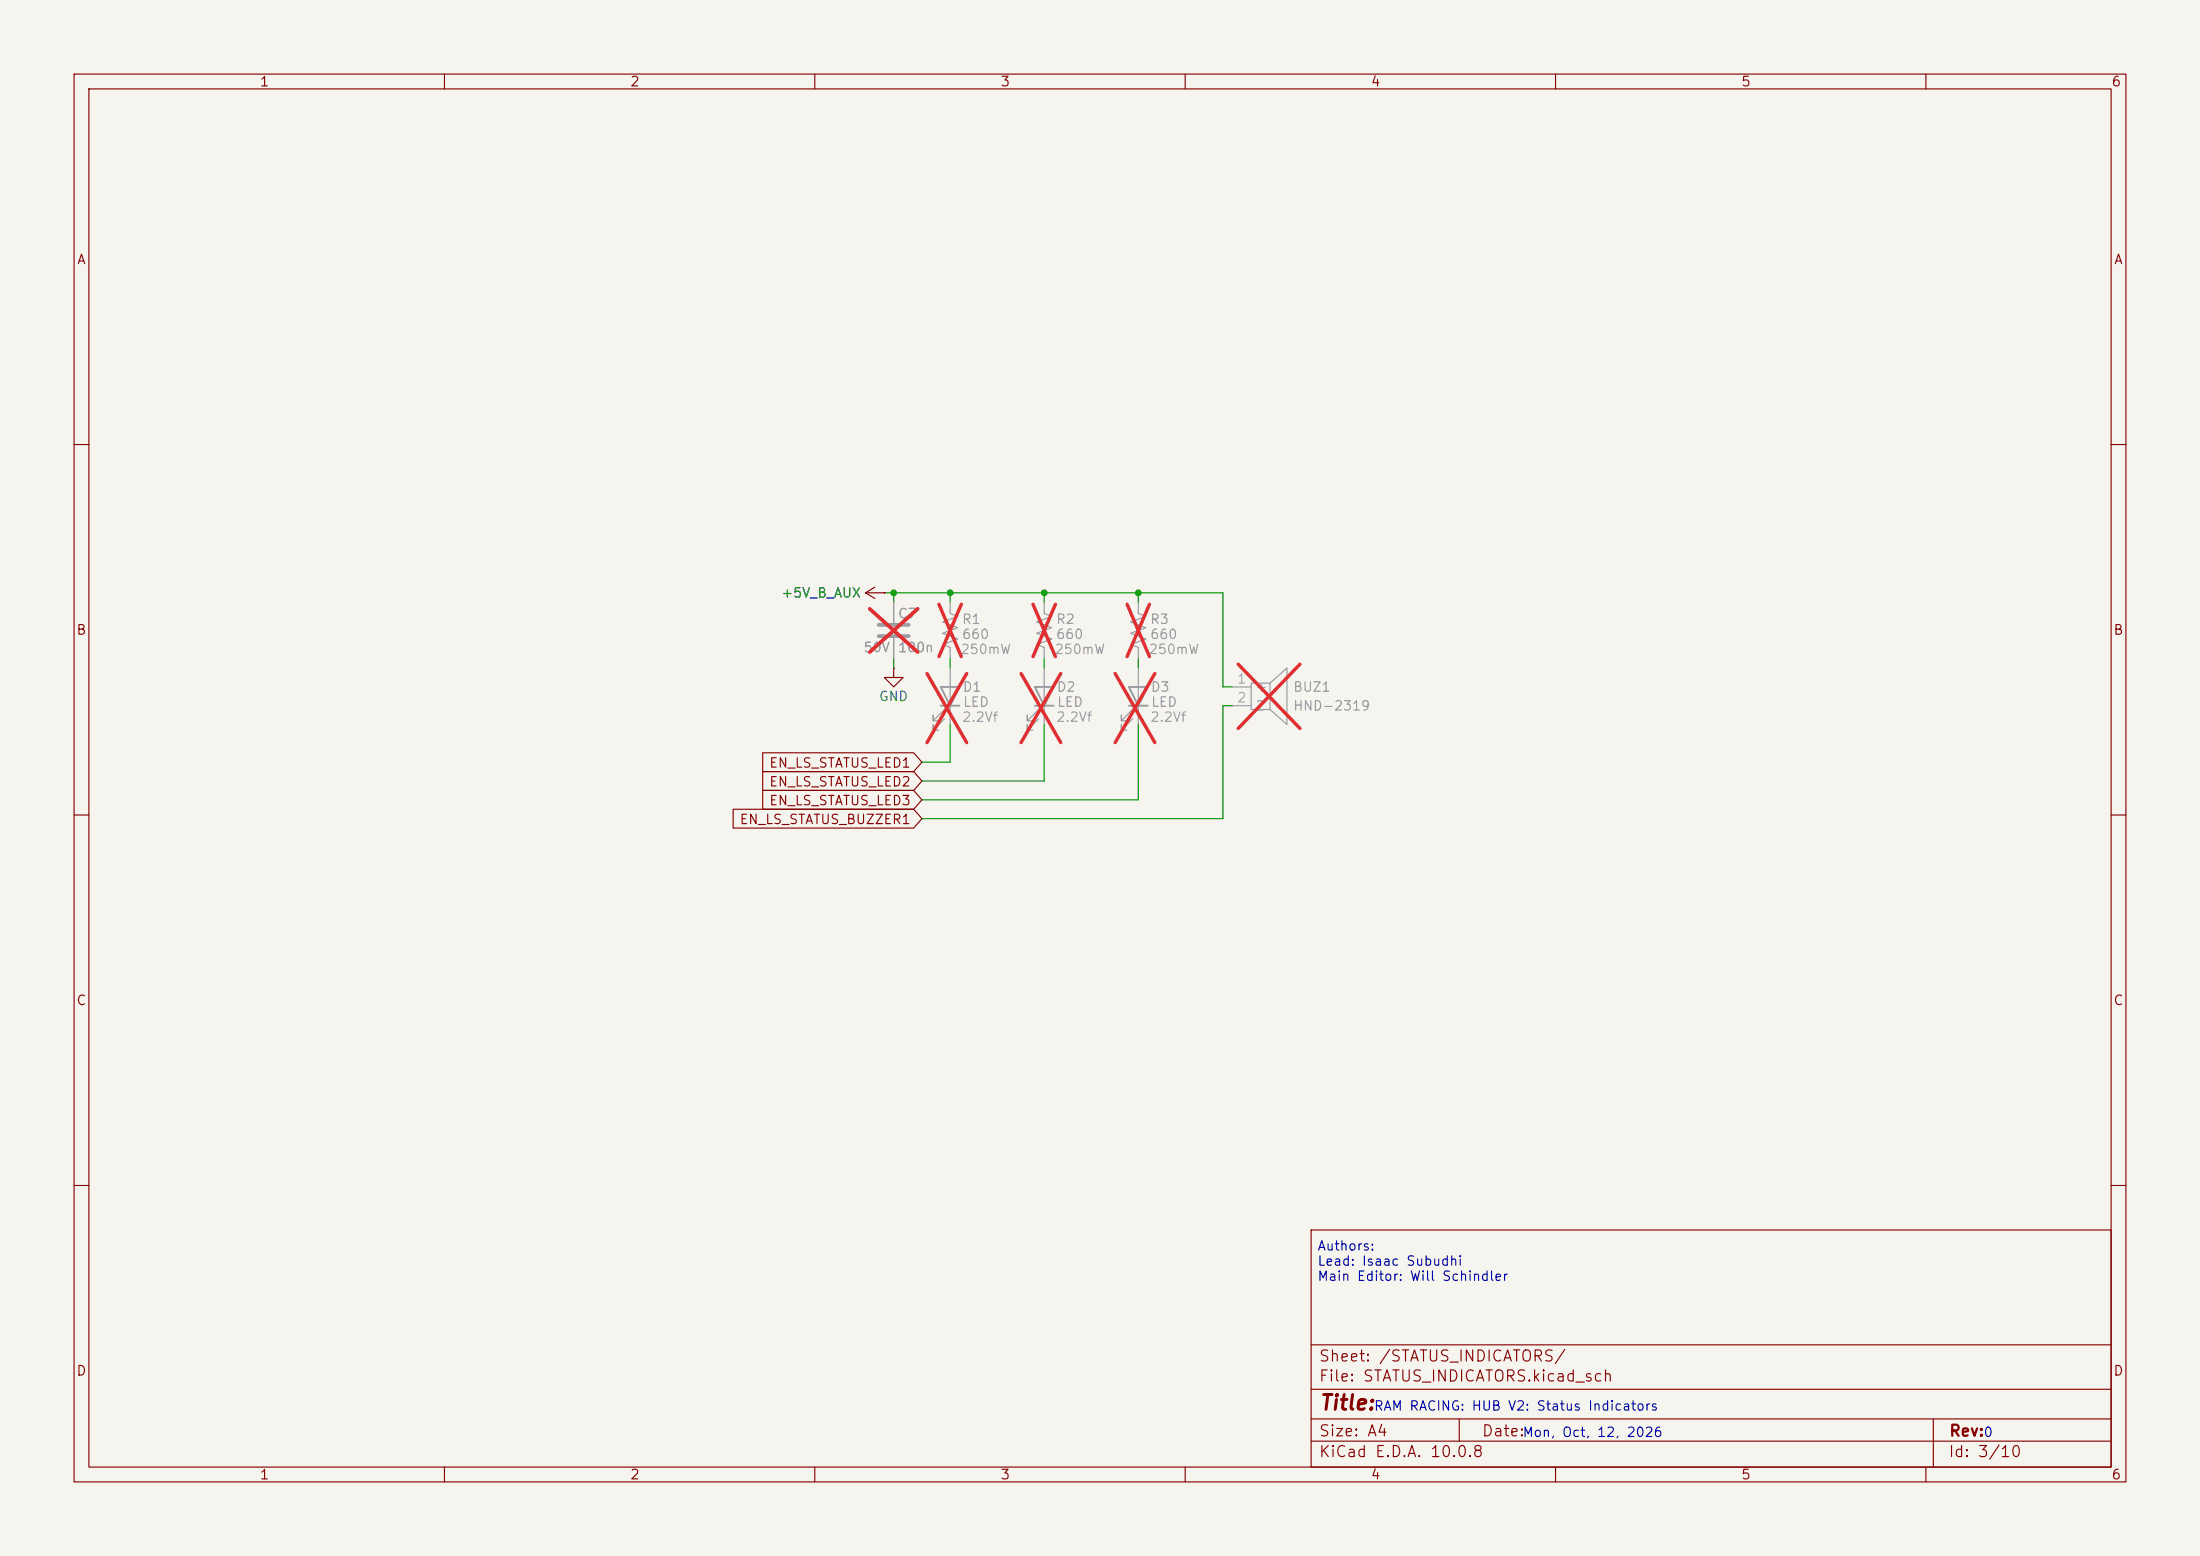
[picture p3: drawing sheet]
<svg xmlns="http://www.w3.org/2000/svg" width="297mm" height="210mm" viewBox="0 0 297 210" stroke-linecap="round" stroke-linejoin="round" font-family="sans-serif">
<path d="M0 0h297v210h-297z" fill="#f5f4ef" stroke="#f5f4ef" stroke-width=".14"/>
<g fill="none" stroke="#840000" stroke-width=".15">
<path d="M10 10h277v190h-277zM12 12h273v186h-273zM60 10v2M110 10v2M160 10v2M210 10v2M260 10v2M10 60h2M118.1 79.2l-1.3 .8M285 60h2M116.8 80l1.3 .8M116.8 80h2.6"/>
<path d="M119.4 80h.1M120.6 90.2v1.2h1.3l-1.3 1.3-1.2-1.3h1.2M120.6 90.2h.1M10 110h2M99 109.2h24.3l1.2 1.3-1.2 1.3h-24.3zM103 104.1h20.3l1.2 1.3-1.2 1.3h-20.3zM103 106.7h20.3l1.2 1.3-1.2 1.2h-20.3zM103 101.6h20.3l1.2 1.3-1.2 1.2h-20.3zM285 110h2M10 160h2M177 166h108v32h-108zM285 160h2"/>
<path d="M60 198v2M110 198v2M160 198v2M177 194.5h108M177 191.5h108M177 187.5h108M177 181.5h108M197 191.5v3M210 198v2M260 198v2M261 191.5v6.5"/>
</g>
<g fill="none" stroke="#9c9b98" stroke-width=".15">
<path d="M120.6 81.3v2.8M120.6 86.1v2.8M127.5 97l-1.5 1.6v-.8v.8h.7M127.5 95.8l-1.5 1.5v-.8v.8h.7M128.3 81.3v1.5l1 .4-2 .7 2 .8-2 .8 2 .7-2 .8 1 .4v1.5M128.3 90.2v7.6M140.2 97l-1.5 1.6v-.8v.8h.7M140.2 95.8l-1.5 1.5v-.8v.8h.7M141 81.3v1.5l1 .4-2 .7 2 .8-2 .8 2 .7-2 .8 1 .4v1.5M141 90.2v7.6M152.9 97l-1.5 1.6v-.8v.8h.7M152.9 95.8l-1.5 1.5v-.8v.8h.7"/>
<path d="M153.7 81.3v1.5l1 .4-2 .7 2 .8-2 .8 2 .7-2 .8 1 .4v1.5M153.7 90.2v7.6M166.4 92.7h2.5M166.4 95.3h2.5M171.4 92.2h-2.5v3.6h2.5M171.4 92.2v3.6M171.4 92.2l2.3-2v7.6l-2.3-2"/>
</g>
<g fill="none" stroke="#e12e31" stroke-width=".46">
<path d="M117.4 82.2l6.5 5.8M123.9 82.2l-6.5 5.8M125.1 90.9l5.4 9.3M126.8 81.6l3 7M129.8 81.6l-3 7M130.5 90.9l-5.4 9.3M137.8 90.9l5.4 9.3M139.5 81.6l3 7M142.5 81.6l-3 7M143.2 90.9l-5.4 9.3M150.5 90.9l5.4 9.3M152.2 81.6l3 7"/>
<path d="M155.2 81.6l-3 7M155.9 90.9l-5.4 9.3M167.2 89.6l8.3 8.7M175.5 89.6l-8.3 8.7"/>
</g>
<path d="M127 92.7h2.5l-1.2 2.6zM127 95.3h2.5M139.7 92.7h2.5l-1.2 2.6zM139.7 95.3h2.5M152.4 92.7h2.5l-1.2 2.6zM152.4 95.3h2.5" fill="none" stroke="#9c9b98" stroke-width=".25"/>
<path d="M118.6 84.3h4.1M118.6 85.9h4.1" fill="none" stroke="#9c9b98" stroke-width=".51"/>
<g fill="none" stroke="#009600" stroke-width=".15">
<path d="M119.4 80h45.7v12.7h1.3M120.6 80v1.3M120.6 88.9v1.3M128.3 97.8v5.1h-3.8M128.3 80v1.3M128.3 88.9v1.3M141 97.8v7.6h-16.5M141 80v1.3M141 88.9v1.3M153.7 80v1.3M153.7 88.9v1.3M153.7 97.8v10.2h-29.2"/>
<path d="M166.4 95.3h-1.3v15.2h-40.6"/>
</g>
<g fill="#009600">
<circle cx="120.6" cy="80" r=".46"/>
<circle cx="128.3" cy="80" r=".46"/>
<circle cx="141" cy="80" r=".46"/>
<circle cx="153.7" cy="80" r=".46"/>
</g>
<text font-size="2" fill="#840000" x="178" y="190.8">Title:</text>
<g font-size="1.5" fill="#840000">
<text x="178" y="184.1">Sheet: /STATUS_INDICATORS/</text>
<text x="178" y="186.8">File: STATUS_INDICATORS.kicad_sch</text>
<text x="178" y="197">KiCad E.D.A. 10.0.8</text>
<text x="178" y="194.2">Size: A4</text>
<text x="200" y="194.2">Date:</text>
<text x="263" y="197">Id: 3/10</text>
<text x="263" y="194.2">Rev:</text>
</g>
<g font-size="1.3" fill="#840000">
<text x="35" y="12">1</text>
<text x="85" y="12">2</text>
<text x="135" y="12">3</text>
<text x="185" y="12">4</text>
<text x="235" y="12">5</text>
<text x="285" y="12">6</text>
<text x="10.3" y="36">A</text>
<text x="285.3" y="36">A</text>
<text x="10.2" y="86">B</text>
<text x="285.2" y="86">B</text>
<text x="103.8" y="106.5">EN_LS_STATUS_LED2</text>
<text x="103.8" y="103.9">EN_LS_STATUS_LED1</text>
<text x="99.8" y="111.5">EN_LS_STATUS_BUZZER1</text>
<text x="103.8" y="109">EN_LS_STATUS_LED3</text>
<text x="10.2" y="136">C</text>
<text x="285.2" y="136">C</text>
<text x="10.2" y="186">D</text>
<text x="285.2" y="186">D</text>
<text x="35" y="200">1</text>
<text x="85" y="200">2</text>
<text x="135" y="200">3</text>
<text x="185" y="200">4</text>
<text x="235" y="200">5</text>
<text x="285" y="200">6</text>
</g>
<g font-size="1.3" fill="#006464">
<text x="105.4" y="81">+5V_B_AUX</text>
<text x="118.6" y="94.9">GND</text>
</g>
<g font-size="1.3" fill="#939391">
<text x="121.1" y="83.8">C7</text>
<text x="121.1" y="88.3">100n</text>
<text x="129.8" y="84.5">R1</text>
<text x="129.8" y="86.6">660</text>
<text x="142.5" y="84.5">R2</text>
<text x="142.5" y="86.6">660</text>
<text x="155.2" y="84.5">R3</text>
<text x="155.2" y="86.6">660</text>
<text x="129.9" y="93.7">D1</text>
<text x="129.9" y="95.7">LED</text>
<text x="142.6" y="93.7">D2</text>
<text x="142.6" y="95.7">LED</text>
<text x="155.3" y="93.7">D3</text>
<text x="155.3" y="95.7">LED</text>
<text x="169.4" y="93.7">+</text>
<text x="174.5" y="93.7">BUZ1</text>
<text x="169.4" y="96.2">2</text>
<text x="174.5" y="96.2">HND-2319</text>
</g>
<g font-size="1.3" fill="#9c9b98">
<text x="116.5" y="88.3">50V</text>
<text x="129.6" y="88.6">250mW</text>
<text x="142.3" y="88.6">250mW</text>
<text x="155" y="88.6">250mW</text>
<text x="129.8" y="97.7">2.2Vf</text>
<text x="142.5" y="97.7">2.2Vf</text>
<text x="155.2" y="97.7">2.2Vf</text>
</g>
<g font-size="1.3" fill="#a5a4a2">
<text x="166.9" y="92.6">1</text>
<text x="166.9" y="95.1">2</text>
</g>
<g font-size="1.3" fill="#0000c2">
<text x="177.8" y="169.1">Authors:</text>
<text x="177.8" y="171.1">Lead: Isaac Subudhi</text>
<text x="177.8" y="173.2">Main Editor: Will Schindler</text>
<text x="185.4" y="190.7">RAM RACING: HUB V2: Status Indicators</text>
<text x="205.5" y="194.3">Mon, Oct, 12, 2026</text>
<text x="267.7" y="194.3">0</text>
</g>
</svg>
